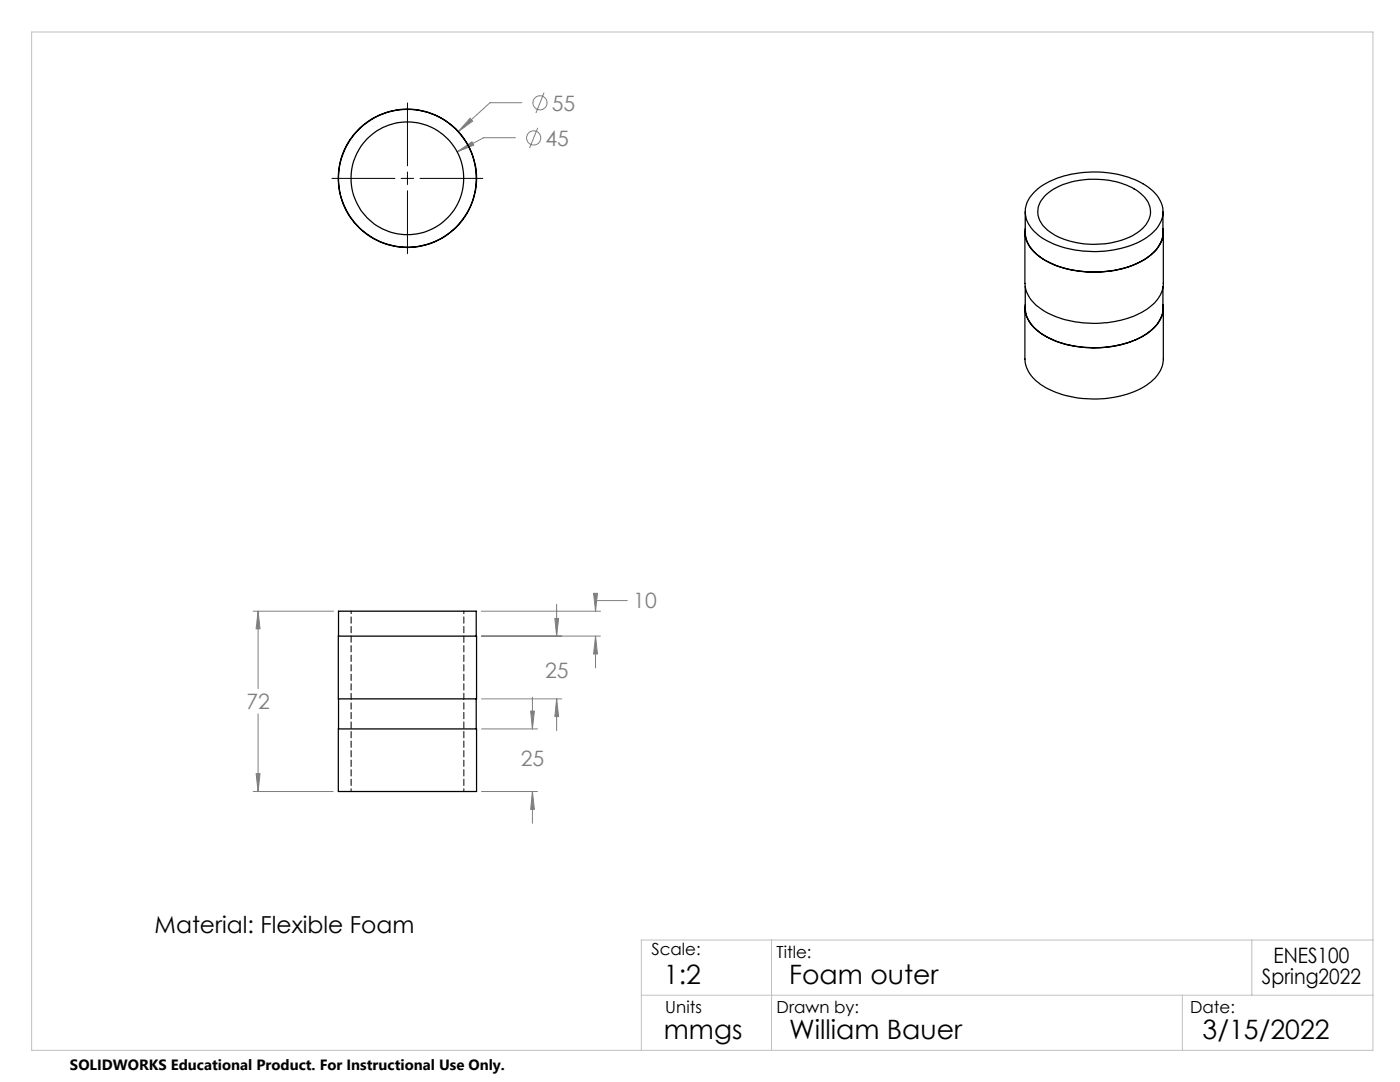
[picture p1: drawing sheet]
<svg xmlns="http://www.w3.org/2000/svg" width="279mm" height="216mm" viewBox="0 0 279 216" stroke-linecap="round" stroke-linejoin="round" font-family="sans-serif">
<g fill="none" stroke="#808080" stroke-width=".2">
<path d="M108.6 18.5l-1.6 4M91.2 30.3l3-2 .3 .7zM93.8 23.6l.5 .6-2.9 2.1zM102.9 27.5h-6.4l-5.3 2.8M104.1 20.5h-6.3l-6.4 5.8M107.3 25.5l-1.6 4M118.5 118.4h.7l-.3 3.6zM125.2 119.8h-6.3v2.2M50.5 122h16.1M51.5 122v15.4M51.5 122l.4 3.5h-.8zM96.1 122h23.7"/>
<path d="M96.1 139.5h16M96.1 126.9h23.7M106.3 139.1v6.4M110.7 123.4h.8l-.4 3.5zM111.1 139.5l.4 3.5h-.8zM111.1 120.6v6.3M111.1 139.5v6.3M118.9 126.9l.3 3.6h-.7zM118.9 126.9v6.4M50.5 157.9h16M51.1 154.4h.8l-.4 3.5zM51.5 142.5v15.4"/>
<path d="M96.1 157.9h11.2M96.1 145.5h11.2M105.9 141.9h.7l-.3 3.6zM106.3 157.9v6.4M106.3 157.9l.3 3.6h-.7z"/>
<circle cx="106.5" cy="27.5" r="1.41"/>
<circle cx="107.8" cy="20.5" r="1.41"/>
</g>
<path d="M66.3 35.6h12.5M80 35.6h2.5M81.3 20.5v12.6M81.3 34.3v2.5M81.3 38.1v12.5M83.8 35.6h12.5" fill="none" stroke="#000" stroke-width=".2"/>
<path d="M6.3 6.4h267.7v203.2h-267.7zM128 198.6h146M154 187.6v22M236 198.6v11M249.8 187.6v11M274 187.6h-146v22" fill="none" stroke="#c0c0c0" stroke-width=".2"/>
<path d="M111.1 139.5l.4 3.5h-.8zM110.7 123.4h.8l-.4 3.5zM51.5 122l.4 3.5h-.8zM51.1 154.4h.8l-.4 3.5zM105.9 141.9h.7l-.3 3.6zM106.3 157.9l.3 3.6h-.7zM118.5 118.4h.7l-.3 3.6zM118.9 126.9l.3 3.6h-.7zM93.8 23.6l-2.4 2.7 2.9-2.1zM91.2 30.3l3.3-1.3-.3-.7z" fill="#808080"/>
<g fill="none" stroke="#000" stroke-width=".25">
<path d="M206.3 38.5a16.2 16.2 0 0 1 10.8-4.1 18.7 18.7 0 0 1 12.8 3.5 5.2 5.2 0 0 1 1.1 7.4 14 14 0 0 1-9.3 4.7 20.5 20.5 0 0 1-14-2.7 6.2 6.2 0 0 1-3.1-5.7 5.9 5.9 0 0 1 1.7-3.1zM208.6 39a14.9 14.9 0 0 1 10.9-3.2 12.8 12.8 0 0 1 9 3.7 4.3 4.3 0 0 1-.8 6.4 15.2 15.2 0 0 1-10.5 2.8 13.2 13.2 0 0 1-9-3.7 4.3 4.3 0 0 1 .4-6zM204.5 46.4v10.2a6.7 6.7 0 0 0 3.6 5.3 21.4 21.4 0 0 0 17.5 1.4 9.9 9.9 0 0 0 6.3-5.2l.3-1.2v-10.5M204.6 42.3v4.1a6.4 6.4 0 0 0 3.5 5.2 21 21 0 0 0 20.7-.1 6.5 6.5 0 0 0 3.3-5.1v-4.1M204.6 45.6a6.4 6.4 0 0 0 3.5 6.1 21.5 21.5 0 0 0 16.3 1.8 11.5 11.5 0 0 0 7.2-4.9 4.8 4.8 0 0 0 .5-3M204.6 57.2v4.3a6.4 6.4 0 0 0 3.5 5.2 21.6 21.6 0 0 0 18.7 1 8.3 8.3 0 0 0 5.3-5.5v-5M204.5 61.5v10.1a6.6 6.6 0 0 0 3.6 5.4 21.4 21.4 0 0 0 17.5 1.4 9.3 9.3 0 0 0 6.4-5.6l.2-.8v-10.5M204.6 60.8a6.4 6.4 0 0 0 3.5 6 21.5 21.5 0 0 0 16.3 1.8 11.3 11.3 0 0 0 7.2-4.8 4.9 4.9 0 0 0 .5-3M67.5 126.9h27.6v12.6h-27.6zM67.6 126.9v-4.9h27.4v4.9M67.6 139.5v6M95 139.5v6"/>
<path d="M67.5 145.5h27.6v12.4h-27.6z"/>
<circle cx="81.3" cy="35.6" r="13.8"/>
<circle cx="81.3" cy="35.6" r="11.2"/>
<circle cx="81.3" cy="35.6" r="13.7"/>
</g>
<path d="M70.1 121.9v36M92.6 157.9v-36" fill="none" stroke="#000" stroke-width=".2" stroke-dasharray="1.3 .6" stroke-dashoffset=".7"/>
<g font-size="5.3">
<text x="132.5" y="196.4">1:2</text>
<text x="157.5" y="196.4">Foam outer</text>
<text x="132.5" y="207.4">mmgs</text>
<text x="157.5" y="207.4">William Bauer</text>
<text x="240" y="207.4">3/15/2022</text>
</g>
<text font-size="4.7" x="30.8" y="186.2">Material: Flexible Foam</text>
<g font-size="4.2" fill="#808080">
<text x="110.1" y="22.1">55</text>
<text x="108.9" y="29.1">45</text>
<text x="126.4" y="121.4">10</text>
<text x="108.8" y="135.2">25</text>
<text x="49.2" y="141.5">72</text>
<text x="103.9" y="152.8">25</text>
</g>
<g font-size="4.2">
<text x="251.9" y="196.4">Spring2022</text>
<text x="254.2" y="192.2">ENES100</text>
</g>
<g font-size="3.3">
<text x="130" y="190.6">Scale:</text>
<text x="155" y="191.2">Title:</text>
<text x="132.8" y="202.2">Units</text>
<text x="155" y="202.2">Drawn by:</text>
<text x="237.5" y="202.2">Date:</text>
</g>
<text font-size="3" x="14" y="213.5">SOLIDWORKS Educational Product. For Instructional Use Only.</text>
</svg>
